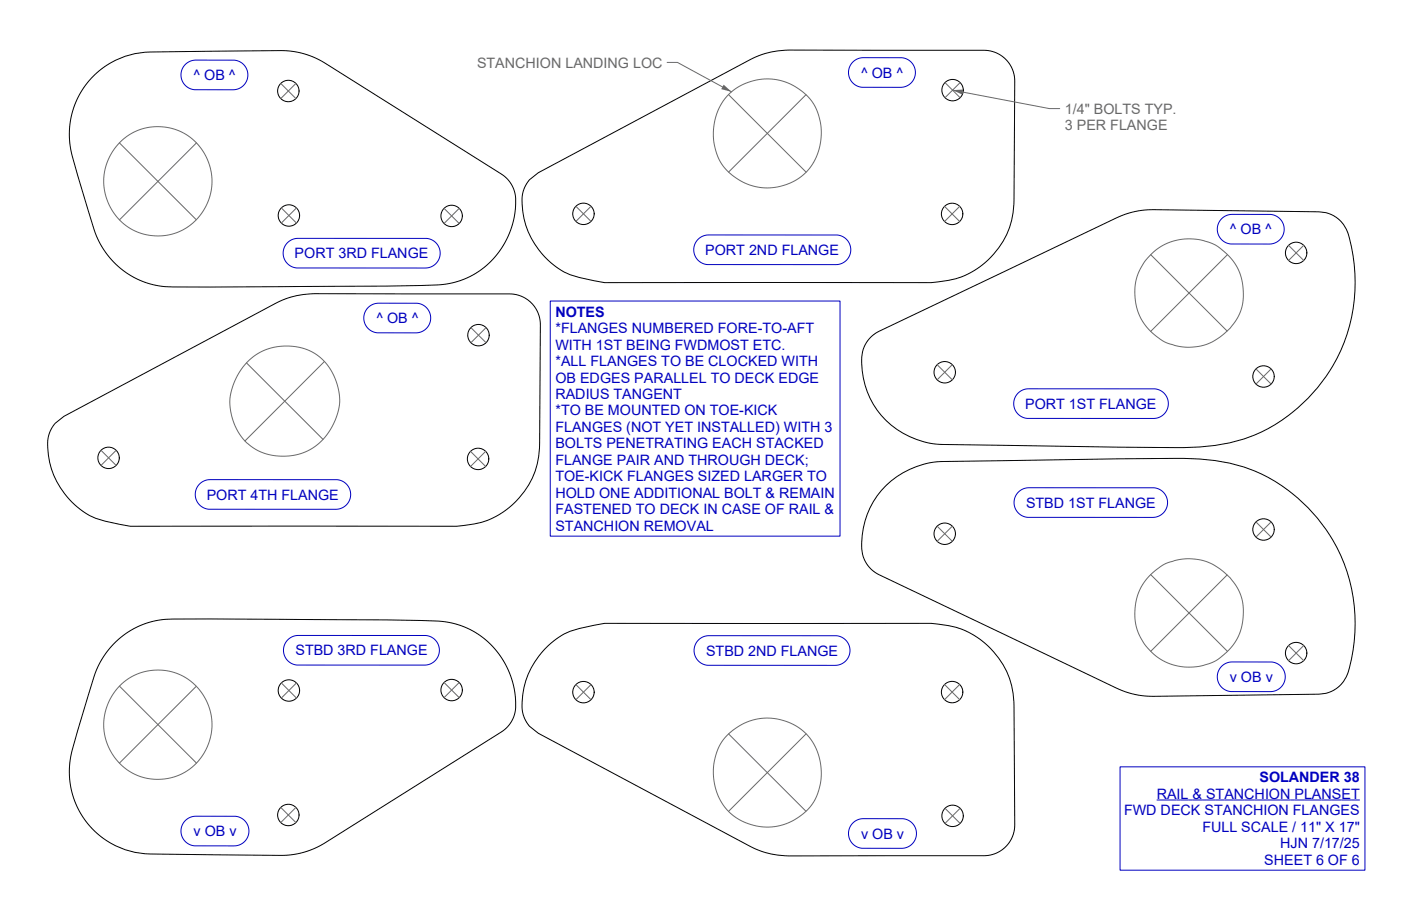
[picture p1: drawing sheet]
<svg xmlns="http://www.w3.org/2000/svg" width="432mm" height="279mm" viewBox="0 0 432 279" stroke-linecap="round" stroke-linejoin="round" font-family="sans-serif">
<!-- layer: Make2D -->
<g fill="none" stroke="#000" stroke-width=".31">
<path d="M28.9 23.3l3-2.5a25.3 25.3 0 0 1 14.4-4.8l40.7-.4 4.1 .4 4 1 2.4 1 2.8 1.5 54.2 34.2a10.8 10.8 0 0 1 4.3 11.1l-.8 4.2-1.2 3.5-2.1 3.9-2.4 3.1-2.8 2.7-3.3 2.3-3.7 1.8-4.1 1.1-3.7 .5-12.6 .3-63.5 .3-7.6-.1-2.9-.4-2.9-.8-3.9-1.6-4-2.7-3.3-3.2-2.7-3.8-1.2-2.3-1.1-2.9-6.8-22.7-.6-3.5-.2-3.4 .2-3.5 .6-2.7 1.1-3.3 1.6-3.1 2-3zM163.1 55.6l2.8-2.3 66.6-35.6a25.4 25.4 0 0 1 10.7-2.3l60.1 .1 2.6 .4 2 .8a9.5 9.5 0 0 1 4.9 8.4l-.2 28.9a58.3 58.3 0 0 1-1 14.8 26.2 26.2 0 0 1-8.9 13l-3.2 2.1a22.7 22.7 0 0 1-9.4 2.9l-3.1 .4h-96.5a39.2 39.2 0 0 1-11.2-1.5 18.7 18.7 0 0 1-7.9-3.4l-3.3-2.9a23.7 23.7 0 0 1-6.8-20.4l.6-1.7zM268.4 103.9l2.6-1.8 73.2-34.9 4-1.6 3.6-.7 3.7-.2 44.3 .5a38 38 0 0 1 9 .4 9.6 9.6 0 0 1 6.8 6.6 51 51 0 0 1-35.3 64.1 86.2 86.2 0 0 1-23.9 1.7l-65.5-.9-3.2-.2a25.4 25.4 0 0 1-21.8-28.6l.9-2.2zM16.9 130.7l2.8-2.3 66.6-35.5a25.4 25.4 0 0 1 10.7-2.3h60l2.7 .4 2 .9a9.5 9.5 0 0 1 4.8 8.3l-.1 28.9a58.3 58.3 0 0 1-1 14.8 26.2 26.2 0 0 1-9 13l-3.1 2.1a22.7 22.7 0 0 1-9.4 2.9l-3.1 .4h-96.5a39.2 39.2 0 0 1-11.2-1.4 18.7 18.7 0 0 1-7.9-3.5l-3.3-2.8a23.7 23.7 0 0 1-6.8-20.5l.6-1.7zM272.7 150.1a25.9 25.9 0 0 1 15.7-7.6l65-1.1a113.1 113.1 0 0 1 25 1.3 50.8 50.8 0 0 1 36.2 31.9 51.2 51.2 0 0 1 .2 34.3 9.2 9.2 0 0 1-7.3 5.1l-52 .7-3.7-.2-3.6-.7-4-1.6-73.2-34.9-2-1.3-1.8-2a9.6 9.6 0 0 1-1.6-5.5 25.8 25.8 0 0 1 7.1-18.4zM35.4 198.3l3.5-3 3.7-2.1 4-1.5 4.4-.7 67 .2 19 .5 4.2 .9 3.8 1.6 3.4 2.1 3.5 3.2 2.8 3.5 2.1 3.9 1.4 4.1 .7 4.4a10.3 10.3 0 0 1-4.4 10.3l-54.2 34.2-4.8 2.3-3.9 1.1-4.1 .5-33.2-.3a59.2 59.2 0 0 1-13.7-.9 25.4 25.4 0 0 1-10.1-5.1l-2.1-2-1.9-2.2-1.6-2.4-1.6-3.1-1.5-5.4-.4-2.7v-3.5l1-5.4 7-23.3 1-2.3 1.6-2.8zM168.4 199.7l2.8-2.5a18.5 18.5 0 0 1 6.9-3.2l2.6-.7a43.6 43.6 0 0 1 14-1.1h92.3a26.9 26.9 0 0 1 11.2 2.6l3.2 1.9 2.4 1.9a25.8 25.8 0 0 1 8.7 21l.3 34.7-.4 2.7a9.5 9.5 0 0 1-9.1 6.9h-52.6a52.6 52.6 0 0 1-13.3-.6l-3.1-.9-3.2-1.5-59.8-31.9a27.8 27.8 0 0 1-8.3-5.2l-1.3-2.2-.7-2.1a24.5 24.5 0 0 1 7.4-19.8z"/>
<circle cx="88.9" cy="28.1" r="3.3"/>
<circle cx="293.6" cy="27.8" r="3.3"/>
<circle cx="89" cy="66.5" r="3.3"/>
<circle cx="139.2" cy="66.6" r="3.3"/>
<circle cx="179.8" cy="65.9" r="3.3"/>
<circle cx="293.5" cy="66" r="3.3"/>
<circle cx="399.5" cy="78" r="3.3"/>
<circle cx="147.5" cy="103.4" r="3.3"/>
<circle cx="291.2" cy="114.8" r="3.3"/>
<circle cx="389.4" cy="116.1" r="3.3"/>
<circle cx="33.5" cy="141.2" r="3.3"/>
<circle cx="147.4" cy="141.5" r="3.3"/>
<circle cx="291.2" cy="164.6" r="3.3"/>
<circle cx="389.4" cy="163.3" r="3.3"/>
<circle cx="89" cy="212.9" r="3.3"/>
<circle cx="139.2" cy="212.8" r="3.3"/>
<circle cx="179.8" cy="213.5" r="3.3"/>
<circle cx="293.5" cy="213.4" r="3.3"/>
<circle cx="399.5" cy="201.4" r="3.3"/>
<circle cx="88.9" cy="251.3" r="3.3"/>
<circle cx="293.6" cy="251.6" r="3.3"/>
</g>
<g fill="none" stroke="#696969" stroke-width=".31">
<path d="M86.5 25.7l4.7 4.7M91.2 25.7l-4.7 4.7M224.6 29.1a16.9 16.9 0 0 1 27.4 5.6 17.1 17.1 0 0 1-7.5 21.3 16.9 16.9 0 0 1-23.6-8.5 18.1 18.1 0 0 1 3.7-18.4zM291.3 25.5l4.6 4.6M295.9 25.5l-4.6 4.6M37 43.9a16.8 16.8 0 0 1 25.1 2.1 16.8 16.8 0 0 1-5.3 24.7 16.8 16.8 0 0 1-21.6-4.8 16.8 16.8 0 0 1 1.8-22zM86.7 64.1l4.7 4.7M91.4 64.1l-4.7 4.7M136.9 64.3l4.6 4.6M141.5 64.3l-4.6 4.6M177.5 63.6l4.7 4.7M182.2 63.6l-4.7 4.7"/>
<path d="M291.1 63.6l4.7 4.7M295.8 63.6l-4.7 4.7M354.7 78.5l2.3-2 2.7-1.5 2.9-.9 3.2-.4 3.5 .2 3.6 .9 2.4 1.2 2.6 2.1 2.1 2.3 1.8 3 1 3 .4 3.2-.1 3.3-.7 2.9-1 2.3-2.2 3.1-2.7 2.4-2.9 1.8-2.7 1.1-3.9 .6-3.4-.2-3.8-1.1-2.1-1.1-2.7-2.2-2.2-2.4-1.7-3.1-1-3.2-.3-3.4 .2-3.5 1-3 1.7-3.2zM397.1 75.7l4.7 4.6M401.8 75.7l-4.7 4.6M76.5 111.4l2.4-2 3-1.5 3.5-1 3.5-.2 3.5 .4 2.9 1 2.9 1.7 2.2 2.2 2 2.8 1.3 2.9 .8 3.2 .2 3.4-.7 3.2-1.4 3.7-2 3.1-2.4 2.5-2.6 1.8-3.1 1.3-3.1 .7h-3.6l-3.4-.5-2.9-1.1-2.4-1.6-2.2-2.1-1.9-2.8-1.2-2.9-.8-3.1-.1-3.3 .6-3.2 1.2-3.3 1.6-2.8zM145.1 101l4.7 4.7M149.8 101l-4.7 4.7M288.8 112.5l4.7 4.6M293.5 112.5l-4.7 4.6M387.1 113.8l4.7 4.6M391.8 113.8l-4.7 4.6"/>
<path d="M31.1 138.9l4.7 4.6M35.8 138.9l-4.7 4.6M145 139.2l4.7 4.7M149.7 139.2l-4.7 4.7M288.8 162.3l4.7 4.6M293.5 162.3l-4.7 4.6M354.5 177.4l3.2-2.7 1.7-1 3.8-1.1 3.4-.3 3.6 .4 2.8 .9 3 1.8 2.8 2.5 2.2 2.7 1.2 2.5 .8 2.8 .2 2.8-.2 3.2-.8 3.1-1.5 3-1.9 2.4-3 2.6-1.9 1.2-3.7 1.2-3.1 .3-3.3-.2-3-.7-3-1.4-2.6-2-2.5-2.7-1.4-2.6-1.1-3-.4-2.9 .2-4 .9-3.3 1.6-3.1zM387.1 161l4.7 4.6M391.8 161l-4.7 4.6M397.1 199.1l4.7 4.6M401.8 199.1l-4.7 4.6M37 211.4a16.8 16.8 0 0 1 24.6 1.5 16.8 16.8 0 0 1-3.4 24.5 16.8 16.8 0 0 1-22.5-3.3 16.8 16.8 0 0 1 1.3-22.7z"/>
<path d="M86.7 210.6l4.7 4.7M91.4 210.6l-4.7 4.7M136.9 210.5l4.6 4.6M141.5 210.5l-4.6 4.6M177.5 211.1l4.7 4.7M182.2 211.1l-4.7 4.7M291.1 211.1l4.7 4.7M295.8 211.1l-4.7 4.7M224.1 226.8a16.8 16.8 0 0 1 20.5-3.3 16.8 16.8 0 0 1 8 19.2 16.6 16.6 0 0 1-15.2 12.3 16.4 16.4 0 0 1-17.5-18.5 15.7 15.7 0 0 1 4.2-9.7zM86.5 249l4.7 4.7M91.2 249l-4.7 4.7M291.3 249.3l4.6 4.6"/>
<path d="M295.9 249.3l-4.6 4.6"/>
</g>
<path d="M223 26.1l2.5 2.2-3.2-.8z" fill="#696969"/>
<path d="M205.6 19.3h3.2l16.7 9" fill="none" stroke="#696969" stroke-width=".31"/>
<path d="M293.6 27.8l3.3-.2-.3 1.6z" fill="#696969"/>
<g fill="none" stroke="#696969" stroke-width=".31">
<path d="M224.5 29.2l24 23.9M248.4 29.2l-23.8 23.9M293.6 27.8l29.8 5.7h3.2M36.8 44.1l23.7 23.7M60.6 44.1l-23.8 23.7M354.7 78.5l23.5 23.6M378.3 78.5l-23.6 23.7M76 111.9l23.6 23.6M100 111.5l-24.5 24.5M354.7 177.2l23.6 23.7M378.2 177.3l-23.5 23.6M36.8 211.6l23.8 23.7"/>
<path d="M60.5 211.6l-23.7 23.7M224.6 226.3l23.8 23.9M248.5 226.3l-24 23.9"/>
</g>
<g fill="none" stroke="#0000bf" stroke-width=".31">
<path d="M57.1 19.9a4.6 4.6 0 0 1 3.3-1.4l11.8 .1a4.6 4.6 0 0 1 4.2 4.7 4.6 4.6 0 0 1-4.6 4.4h-11.8a4.6 4.6 0 0 1-3.9-3 4.6 4.6 0 0 1 1-4.8zM262.9 19.1a4.6 4.6 0 0 1 3.2-1.3h11.9a4.6 4.6 0 0 1 4.1 4.8 4.6 4.6 0 0 1-4.5 4.3h-11.9a4.6 4.6 0 0 1-3.9-3 4.6 4.6 0 0 1 1.1-4.8zM88.6 74.8a4.6 4.6 0 0 1 3.2-1.3h39.7a4.6 4.6 0 0 1 4.2 4.8 4.6 4.6 0 0 1-4.6 4.4l-39.7-.1a4.6 4.6 0 0 1-3.9-3 4.6 4.6 0 0 1 1.1-4.8zM215.2 73.8a4.6 4.6 0 0 1 3.2-1.3h39.6a4.6 4.6 0 0 1 4.2 4.7 4.6 4.6 0 0 1-4.6 4.4h-39.6a4.6 4.6 0 0 1-3.9-3 4.6 4.6 0 0 1 1.1-4.8zM376.5 67.5a4.6 4.6 0 0 1 3.3-1.4h11.8a4.6 4.6 0 0 1 4.2 4.8 4.6 4.6 0 0 1-4.6 4.4l-11.8-.1a4.6 4.6 0 0 1-3.9-2.9 4.6 4.6 0 0 1 1-4.8zM113.5 94.8a4.6 4.6 0 0 1 3.2-1.3h11.9a4.6 4.6 0 0 1 4.1 4.8 4.6 4.6 0 0 1-4.5 4.4l-11.9-.1a4.6 4.6 0 0 1-3.9-3 4.6 4.6 0 0 1 1.1-4.8zM169.6 92.8h89.3v72.5h-89.3zM313.8 121.2a4.6 4.6 0 0 1 3.2-1.3h38.9a4.6 4.6 0 0 1 4.2 4.8 4.6 4.6 0 0 1-4.6 4.4l-38.9-.1a4.6 4.6 0 0 1-3.9-3 4.6 4.6 0 0 1 1.1-4.8zM61.5 149.3a4.6 4.6 0 0 1 3.3-1.4h39.1a4.6 4.6 0 0 1 4.2 4.8 4.6 4.6 0 0 1-4.6 4.4l-39.1-.1a4.6 4.6 0 0 1-3.9-2.9 4.6 4.6 0 0 1 1-4.8zM313.9 151.8a4.6 4.6 0 0 1 3.2-1.4h38.6a4.6 4.6 0 0 1 4.1 4.8 4.6 4.6 0 0 1-4.5 4.4l-38.6-.1a4.6 4.6 0 0 1-3.9-2.9 4.6 4.6 0 0 1 1.1-4.8zM88.7 197.3a4.6 4.6 0 0 1 3.2-1.3h39.4a4.6 4.6 0 0 1 4.1 4.7 4.6 4.6 0 0 1-4.5 4.4h-39.4a4.6 4.6 0 0 1-3.9-3 4.6 4.6 0 0 1 1.1-4.8zM215.3 197.4a4.6 4.6 0 0 1 3.2-1.4l39.3 .1a4.6 4.6 0 0 1 4.2 4.7 4.6 4.6 0 0 1-4.6 4.4h-39.3a4.6 4.6 0 0 1-3.9-3 4.6 4.6 0 0 1 1.1-4.8z"/>
<path d="M376.5 205.5a4.6 4.6 0 0 1 3.3-1.4l12.2 .1a4.6 4.6 0 0 1 4.1 4.7 4.6 4.6 0 0 1-4.5 4.4h-12.2a4.6 4.6 0 0 1-3.9-3 4.6 4.6 0 0 1 1-4.8zM345.2 236.5h75.5v31.9h-75.5zM57.1 253.1a4.6 4.6 0 0 1 3.3-1.4h12.2a4.6 4.6 0 0 1 4.1 4.8 4.6 4.6 0 0 1-4.5 4.4l-12.2-.1a4.6 4.6 0 0 1-3.9-2.9 4.6 4.6 0 0 1 1-4.8zM262.9 253.8a4.6 4.6 0 0 1 3.2-1.3h12.2a4.6 4.6 0 0 1 4.2 4.7 4.6 4.6 0 0 1-4.6 4.4h-12.2a4.6 4.6 0 0 1-3.9-3 4.6 4.6 0 0 1 1.1-4.8zM356.5 246.7h62.6"/>
</g>
<g font-size="4.4" fill="#696969">
<text x="147" y="20.9">STANCHION LANDING LOC</text>
<text x="328.2" y="35.1">1/4&quot; BOLTS TYP.</text>
<text x="328.2" y="40.2">3 PER FLANGE</text>
</g>
<g font-size="4.4" fill="#0000bf">
<text x="265.4" y="23.9">^ OB ^</text>
<text x="59.7" y="24.7">^ OB ^</text>
<text x="379.1" y="72.3">^ OB ^</text>
<text x="90.8" y="79.7">PORT 3RD FLANGE</text>
<text x="217.4" y="78.6">PORT 2ND FLANGE</text>
<text x="116" y="99.7">^ OB ^</text>
<text x="171.2" y="97.6">NOTES</text>
<text x="171.2" y="102.7">*FLANGES NUMBERED FORE-TO-AFT</text>
<text x="171.2" y="107.8">WITH 1ST BEING FWDMOST ETC.</text>
<text x="171.2" y="112.9">*ALL FLANGES TO BE CLOCKED WITH</text>
<text x="171.2" y="118">OB EDGES PARALLEL TO DECK EDGE</text>
<text x="171.2" y="123">RADIUS TANGENT</text>
<text x="171.2" y="128.1">*TO BE MOUNTED ON TOE-KICK</text>
<text x="316" y="126.1">PORT 1ST FLANGE</text>
<text x="171.2" y="133.2">FLANGES (NOT YET INSTALLED) WITH 3</text>
<text x="171.2" y="138.3">BOLTS PENETRATING EACH STACKED</text>
<text x="171.2" y="143.4">FLANGE PAIR AND THROUGH DECK;</text>
<text x="171.2" y="148.4">TOE-KICK FLANGES SIZED LARGER TO</text>
<text x="63.7" y="154.1">PORT 4TH FLANGE</text>
<text x="171.2" y="153.5">HOLD ONE ADDITIONAL BOLT &amp; REMAIN</text>
<text x="171.2" y="158.6">FASTENED TO DECK IN CASE OF RAIL &amp;</text>
<text x="316.2" y="156.6">STBD 1ST FLANGE</text>
<text x="171.2" y="163.7">STANCHION REMOVAL</text>
<text x="91.1" y="202.1">STBD 3RD FLANGE</text>
<text x="217.6" y="202.2">STBD 2ND FLANGE</text>
<text x="379.1" y="210.3">v OB v</text>
<text x="388.2" y="241.3">SOLANDER 38</text>
<text x="346.4" y="251.5">FWD DECK STANCHION FLANGES</text>
<text x="356.5" y="246.4">RAIL &amp; STANCHION PLANSET</text>
<text x="59.7" y="257.9">v OB v</text>
<text x="370.6" y="256.5">FULL SCALE / 11&quot; X 17&quot;</text>
<text x="265.4" y="258.6">v OB v</text>
<text x="394.6" y="261.6">HJN 7/17/25</text>
<text x="389.7" y="266.7">SHEET 6 OF 6</text>
</g>
</svg>
